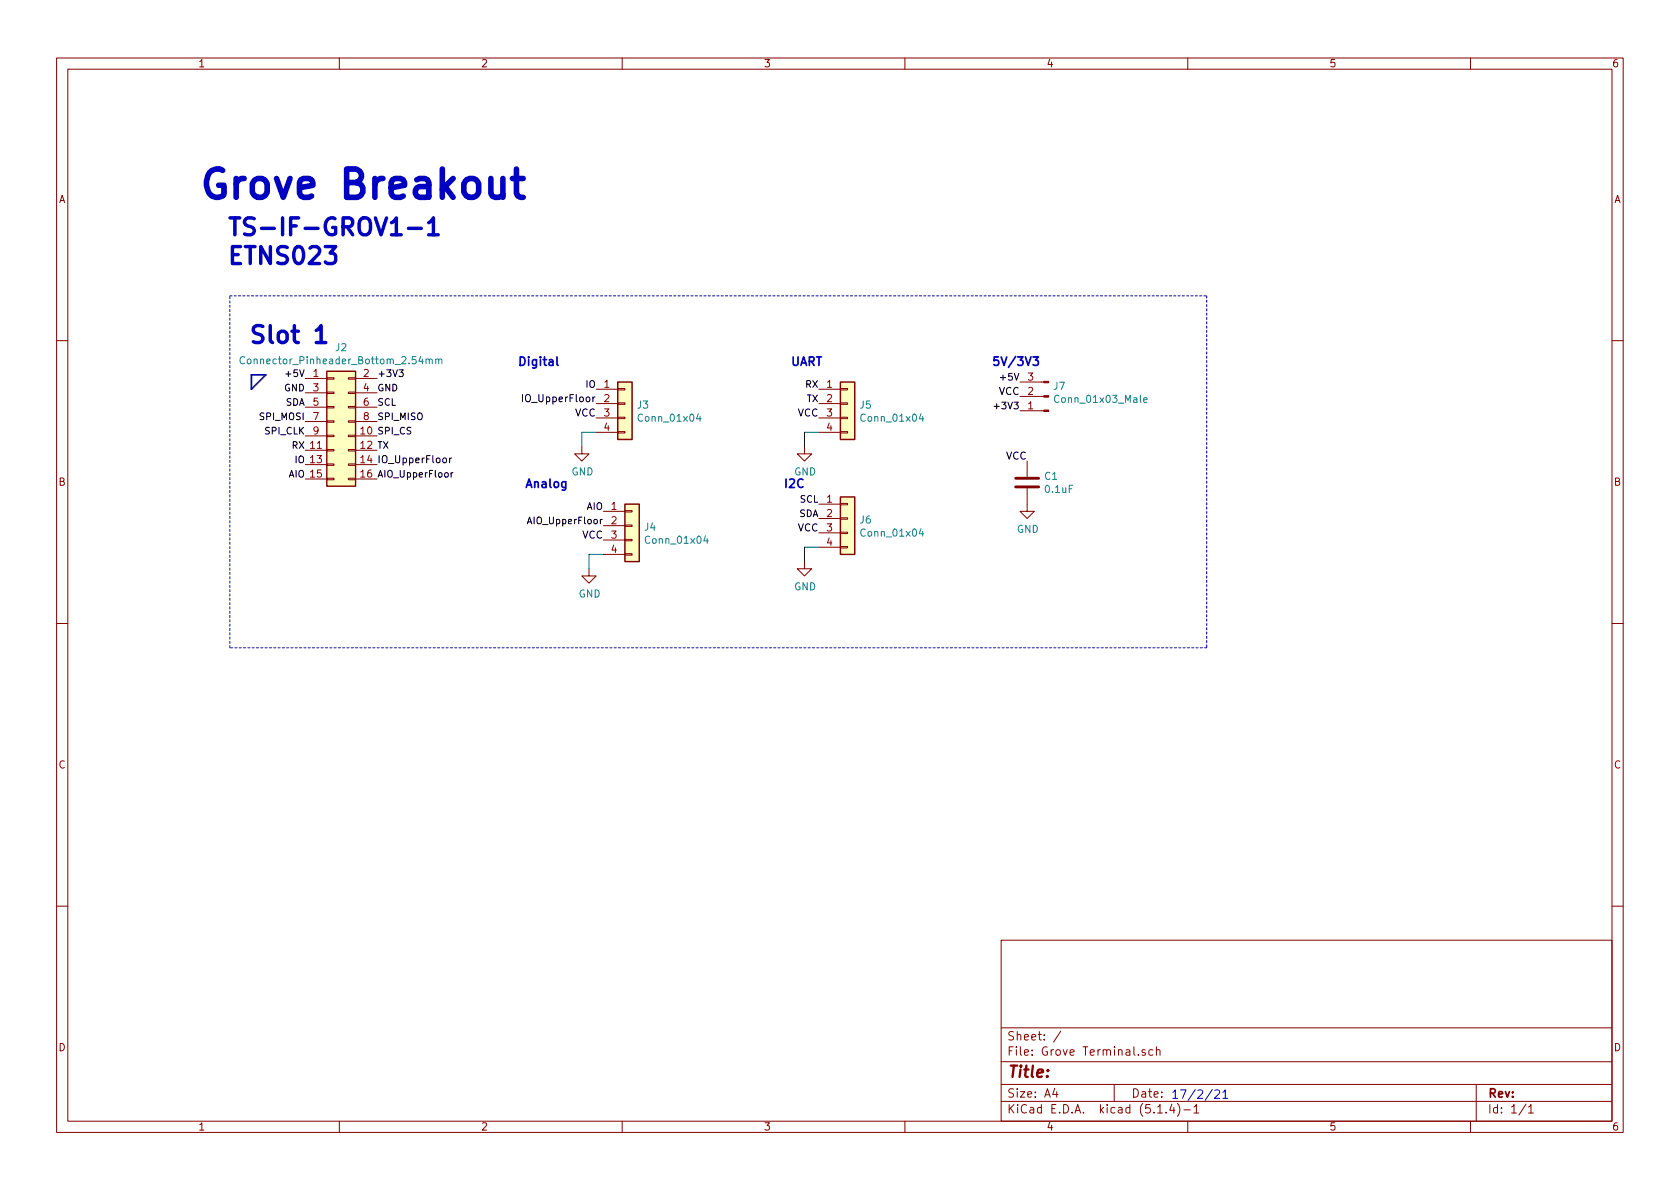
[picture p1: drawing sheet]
<svg xmlns="http://www.w3.org/2000/svg" width="297mm" height="210mm" viewBox="0 0 297 210" stroke-linecap="round" stroke-linejoin="round" font-family="sans-serif">
<g fill="none" stroke="#840000" stroke-width=".18">
<path d="M10 10.3h277v189.9h-277zM12 12.2h273v186.1h-273zM60 10.3v1.9M110 10.3v1.9M160 10.3v1.9M210 10.3v1.9M260 10.3v1.9M10 60.2h2M54 66.9h3.8M54 77.1h3.8M54 79.6h3.8M54 69.5h3.8"/>
<path d="M54 72h3.8M54 74.5h3.8M57.8 79.5h1.3v.3h-1.3zM57.8 77h1.3v.2h-1.3zM57.8 71.9h1.3v.2h-1.3zM57.8 69.3h1.3v.3h-1.3zM57.8 66.8h1.3v.3h-1.3zM57.8 74.4h1.3v.3h-1.3zM61.6 79.5h1.3v.3h-1.3zM61.6 77h1.3v.2h-1.3zM61.6 71.9h1.3v.2h-1.3zM61.6 69.3h1.3v.3h-1.3z"/>
<path d="M61.6 66.8h1.3v.3h-1.3zM61.6 74.4h1.3v.3h-1.3zM62.9 66.9h3.8M62.9 77.1h3.8M62.9 79.6h3.8M62.9 69.5h3.8M62.9 72h3.8M62.9 74.5h3.8M102.9 79v1.3h1.2l-1.2 1.2-1.3-1.2h1.3M105.4 68.8h3.8M105.4 71.4h3.8M105.4 73.9h3.8"/>
<path d="M105.4 76.4h3.8M109.2 76.3h1.3v.3h-1.3zM109.2 73.8h1.3v.2h-1.3zM109.2 68.7h1.3v.3h-1.3zM109.2 71.2h1.3v.3h-1.3zM142.2 79v1.3h1.3l-1.3 1.2-1.2-1.2h1.2M144.8 68.8h3.8M144.8 71.4h3.8M144.8 73.9h3.8M144.8 76.4h3.8M148.6 76.3h1.3v.3h-1.3zM148.6 73.8h1.3v.2h-1.3z"/>
<path d="M148.6 68.7h1.3v.3h-1.3zM148.6 71.2h1.3v.3h-1.3zM180.3 67.6h4.3M180.3 70.1h4.3M180.3 72.6h4.3M285 60.2h2M54 82.2h3.8M54 84.7h3.8M57.8 82h1.3v.3h-1.3zM57.8 84.6h1.3v.2h-1.3zM61.6 82h1.3v.3h-1.3zM61.6 84.6h1.3v.2h-1.3z"/>
<path d="M62.9 82.2h3.8M62.9 84.7h3.8M106.7 90.4h3.8M106.7 93h3.8M106.7 95.5h3.8M106.7 98h3.8M110.5 97.9h1.3v.3h-1.3zM110.5 95.4h1.3v.2h-1.3zM110.5 90.3h1.3v.2h-1.3zM110.5 92.8h1.3v.3h-1.3zM142.2 99.3v1.3h1.3l-1.3 1.2-1.2-1.2h1.2M144.8 89.1h3.8"/>
<path d="M144.8 91.7h3.8M144.8 94.2h3.8M144.8 96.8h3.8M148.6 96.6h1.3v.3h-1.3zM148.6 94.1h1.3v.3h-1.3zM148.6 89h1.3v.3h-1.3zM148.6 91.6h1.3v.2h-1.3zM181.6 86.4v4h1.3l-1.3 1.3-1.3-1.3h1.3M181.6 81.5v2.8M10 110.3h2M104.1 100.6v1.2h1.3l-1.3 1.3-1.2-1.3h1.2M285 110.3h2"/>
<path d="M10 160.2h2M177 166.3h108v32h-108zM285 160.2h2M60 198.3v1.9M110 198.3v1.9M160 198.3v1.9M177 194.8h108M177 191.8h108M177 187.8h108M177 181.8h108M186.5 192.5l-.4 1h1M186.8 193v1"/>
<path d="M187.6 182.3l-1.3 2M197 191.8v3M202.5 185.7l-.4-.1-.2 .2 .1 .2 .5 .2v.3h-.6M203.8 185.7l-.4-.1-.3 .3 .1 .6 .2 .1 .4-.1M204.5 185.7l.2-.1 .4 .1v.9M204.5 185.1v1.5M204.7 196.8h.8M206.2 196.7v.1M207.2 195.2l-.4 1.1h.9M207.5 195.8v1M208.2 195.1a1.71 1.71 0 0 1 0 2.3M209.3 196.3h1.2"/>
<path d="M210 198.3v1.9M211.1 195.8l.4-.5v1.5M211.1 196.8h.9M260 198.3v1.9M261 191.8v6.5M269.8 195.2l-1.2 2M270.3 195.8l.4-.5v1.5M270.3 196.8h.8"/>
</g>
<g fill="#ffffc2" stroke="#ffffc2" stroke-width=".18">
<path d="M57.8 65.7h5.1v20.3h-5.1z"/>
<path d="M148.6 87.9h2.5v10.1h-2.5z"/>
<path d="M148.6 67.6h2.5v10.1h-2.5z"/>
<path d="M110.5 89.1h2.5v10.2h-2.5z"/>
<path d="M109.2 67.6h2.6v10.1h-2.6z"/>
</g>
<path d="M57.8 65.7h5.1v20.3h-5.1zM109.2 67.6h2.6v10.1h-2.6zM148.6 67.6h2.5v10.1h-2.5zM110.5 89.1h2.5v10.2h-2.5zM148.6 87.9h2.5v10.1h-2.5z" fill="none" stroke="#840000" stroke-width=".25"/>
<g fill="none" stroke="#008484" stroke-width=".18">
<path d="M43.2 63.2a.6 .6 0 0 0-.8 .4 .6 .6 0 0 0 .6 .7l.2-.1M75.3 63.6l.2-.1h.3l.1 .8M75.9 63.7l.2-.2h.3v.8M77 63.6l.2-.1h.3l.1 .8M77 63.5v.8M77.6 63.7l.1-.2h.4v.8M123.5 73.2l-.3 .9h.8M123.8 73.7v.8M162.8 73.2l-.3 .9h.8M163.1 73.7v.8M202.2 70.7l.6-.1v-.2l-.4-.1-.2 .2 .1 .6h.5M124.7 94.8l-.3 .9h.8"/>
<path d="M125 95.2v.9M162.8 93.5l-.3 .9h.8M163.1 94v.8"/>
</g>
<path d="M179.6 86.1h4M179.6 84.6h4" fill="none" stroke="#840000" stroke-width=".51"/>
<g fill="#840000" stroke="#840000" stroke-width=".18">
<path d="M184.6 67.4h.8v.3h-.8z"/>
<path d="M184.6 70h.8v.2h-.8z"/>
<path d="M184.6 72.5h.8v.3h-.8z"/>
</g>
<path d="M40.6 52.3h172.8M213.4 52.3v62.2M40.6 114.5v-62.2M213.4 114.5h-172.8" fill="none" stroke="#0000c2" stroke-width=".18" stroke-dasharray=".4 .4"/>
<path d="M44.4 66.3h2.6l-2.6 2.5z" fill="none" stroke="#000084" stroke-width=".3"/>
<path d="M105.4 76.4h-2.5v2.6M144.8 76.4h-2.6v2.6M106.7 98h-2.6v2.6M144.8 96.8h-2.6v2.5" fill="none" stroke="#008400" stroke-width=".18"/>
<path d="M70.5 65.4h.8l-.4 .5h.3l.1 .2-.1 .4-.1 .1-.6-.1M92.4 69.8v1.2M175.8 71.9h.9M79.5 81v.8M79.8 83.6v.8M79.9 81l-.4 .2M80.1 83.6l-.3 .2M93.2 92.6l.4-1.2 .4 1.2" fill="none" stroke="#000" stroke-width=".18"/>
<path d="M90.6 31.6h1.9M91.3 29.9v4.3l.2 .5 .5 .2h.5" fill="none" stroke="#0000c2" stroke-width=".99"/>
<path d="M75.8 39.4l.6-.4 .2-.5v3M55.9 58.4l.3-.1 .6-.7v3M69.2 41.5h1.7M72.2 40.4h2.3M75.8 41.5h1.7M55.9 60.6h1.7" fill="none" stroke="#0000c2" stroke-width=".61"/>
<path d="M214.4 192.7l-1.3 1.9M214.8 192.9l.5-.2 .3 .2v.3l-.9 1h.9M216.2 193.2l.4-.5v1.5M216.2 194.2h.9" fill="none" stroke="#0000c2" stroke-width=".18"/>
<path d="M98.5 63.1v1.3l.2 .2M182.7 63.1h.9l-.5 .6h.3l.2 .3-.1 .5-.2 .1h-.4l-.2-.1" fill="none" stroke="#0000c2" stroke-width=".3"/>
<text font-size="7" fill="#0000c2" x="34.9" y="35.1">Grove Breakout</text>
<g font-size="4.2" fill="#0000c2">
<text x="40" y="41.7">TS-IF-GROV1-1</text>
<text x="40" y="46.8">ETNS023</text>
<text x="43.8" y="60.7">Slot 1</text>
</g>
<text font-size="2.8" fill="#840000" x="178" y="190.5">Title:</text>
<g font-size="2.1" fill="#0000c2">
<text x="91.4" y="64.7">Digital</text>
<text x="139.7" y="64.7">UART</text>
<text x="175.3" y="64.7">5V/3V3</text>
<text x="92.7" y="86.3">Analog</text>
<text x="138.4" y="86.3">I2C</text>
<text x="207" y="194.3">17/2/21</text>
</g>
<g font-size="2.1" fill="#840000">
<text x="178" y="184">Sheet: /</text>
<text x="178" y="186.7">File: Grove Terminal.sch</text>
<text x="178" y="196.9">KiCad E.D.A. kicad (5.1.4)-1</text>
<text x="178" y="194.1">Size: A4</text>
<text x="200" y="194.1">Date:</text>
<text x="263" y="194.1">Rev:</text>
<text x="263" y="196.9">Id: 1/1</text>
</g>
<g font-size="1.8" fill="#840000">
<text x="35" y="11.9">1</text>
<text x="85" y="11.9">2</text>
<text x="135" y="11.9">3</text>
<text x="185" y="11.9">4</text>
<text x="235" y="11.9">5</text>
<text x="285" y="11.9">6</text>
<text x="10.4" y="35.9">A</text>
<text x="285.4" y="35.9">A</text>
<text x="55.4" y="66.7">1</text>
<text x="55.4" y="69.2">3</text>
<text x="55.4" y="71.7">5</text>
<text x="64.3" y="66.7">2</text>
<text x="64.3" y="69.2">4</text>
<text x="64.3" y="71.7">6</text>
<text x="106.8" y="68.6">1</text>
<text x="106.8" y="71.1">2</text>
<text x="146.2" y="68.6">1</text>
<text x="146.2" y="71.1">2</text>
<text x="181.8" y="69.8">2</text>
<text x="181.8" y="67.3">3</text>
<text x="55.4" y="74.3">7</text>
<text x="55.4" y="76.8">9</text>
<text x="64.3" y="74.3">8</text>
<text x="106.8" y="73.7">3</text>
<text x="106.8" y="76.2">4</text>
<text x="146.2" y="73.7">3</text>
<text x="146.2" y="76.2">4</text>
<text x="181.8" y="72.4">1</text>
<text x="10.4" y="85.9">B</text>
<text x="146.2" y="88.9">1</text>
<text x="285.4" y="85.9">B</text>
<text x="108.1" y="90.2">1</text>
<text x="108.1" y="92.7">2</text>
<text x="108.1" y="95.2">3</text>
<text x="146.2" y="91.4">2</text>
<text x="146.2" y="94">3</text>
<text x="108.1" y="97.8">4</text>
<text x="146.2" y="96.5">4</text>
<text x="10.4" y="135.9">C</text>
<text x="285.4" y="135.9">C</text>
<text x="10.4" y="185.9">D</text>
<text x="285.4" y="185.9">D</text>
<text x="35" y="199.9">1</text>
<text x="85" y="199.9">2</text>
<text x="135" y="199.9">3</text>
<text x="185" y="199.9">4</text>
<text x="235" y="199.9">5</text>
<text x="285" y="199.9">6</text>
</g>
<g font-size="1.8" fill="#008484">
<text x="43.8" y="64.4">Connector_Pinheader_Bottom_2.54mm</text>
<text x="59.4" y="62.1">J2</text>
<text x="186.3" y="68.9">J7</text>
<text x="187" y="71.2">Conn_01x03_Male</text>
<text x="112.7" y="72.3">J3</text>
<text x="113.2" y="74.6">Conn_01x04</text>
<text x="152.1" y="72.3">J5</text>
<text x="152.5" y="74.6">Conn_01x04</text>
<text x="101" y="84.1">GND</text>
<text x="140.4" y="84.1">GND</text>
<text x="184.7" y="84.9">C1</text>
<text x="184.9" y="87.2">0.1uF</text>
<text x="114" y="93.8">J4</text>
<text x="152.1" y="92.6">J6</text>
<text x="152.5" y="94.9">Conn_01x04</text>
<text x="179.8" y="94.2">GND</text>
<text x="114.4" y="96.2">Conn_01x04</text>
<text x="102.3" y="105.7">GND</text>
<text x="140.4" y="104.4">GND</text>
</g>
<g font-size="1.8">
<text x="93" y="71.1">IO_UpperFloor</text>
<text x="176.6" y="69.8">VCC</text>
<text x="63.8" y="76.8">10 SPI_CS</text>
<text x="101.7" y="73.7">VCC</text>
<text x="141" y="73.7">VCC</text>
<text x="63.8" y="79.4">12 TX</text>
<text x="63.8" y="81.9">14 IO_UpperFloor</text>
<text x="177.9" y="81.3">VCC</text>
<text x="63.8" y="84.4">16 AIO_UpperFloor</text>
<text x="102.9" y="95.2">VCC</text>
<text x="141" y="94">VCC</text>
</g>
<g font-size="1.7">
<text x="50.3" y="69.2">GND</text>
<text x="50.5" y="71.7">SDA</text>
<text x="51" y="66.7">+5V</text>
<text x="66.7" y="69.2">GND</text>
<text x="66.7" y="71.7">SCL</text>
<text x="66.7" y="66.7">+3V3</text>
<text x="103.7" y="68.6">IO</text>
<text x="142.5" y="68.6">RX</text>
<text x="142.6" y="71.1">TX</text>
<text x="177.3" y="67.3">+5V</text>
<text x="46.1" y="74.3">SPI_MOSI</text>
<text x="47" y="76.8">SPI_CLK</text>
<text x="66.7" y="74.3">SPI_MISO</text>
<text x="176.4" y="72.4">+3V3</text>
<text x="51.7" y="79.4">RX 11</text>
<text x="52.2" y="81.9">IO 13</text>
<text x="51" y="84.4">AIO 15</text>
<text x="141.5" y="88.9">SCL</text>
<text x="93.8" y="92.7">AIO_UpperFloor</text>
<text x="103.7" y="90.2">AIO</text>
<text x="141.3" y="91.4">SDA</text>
</g>
</svg>
